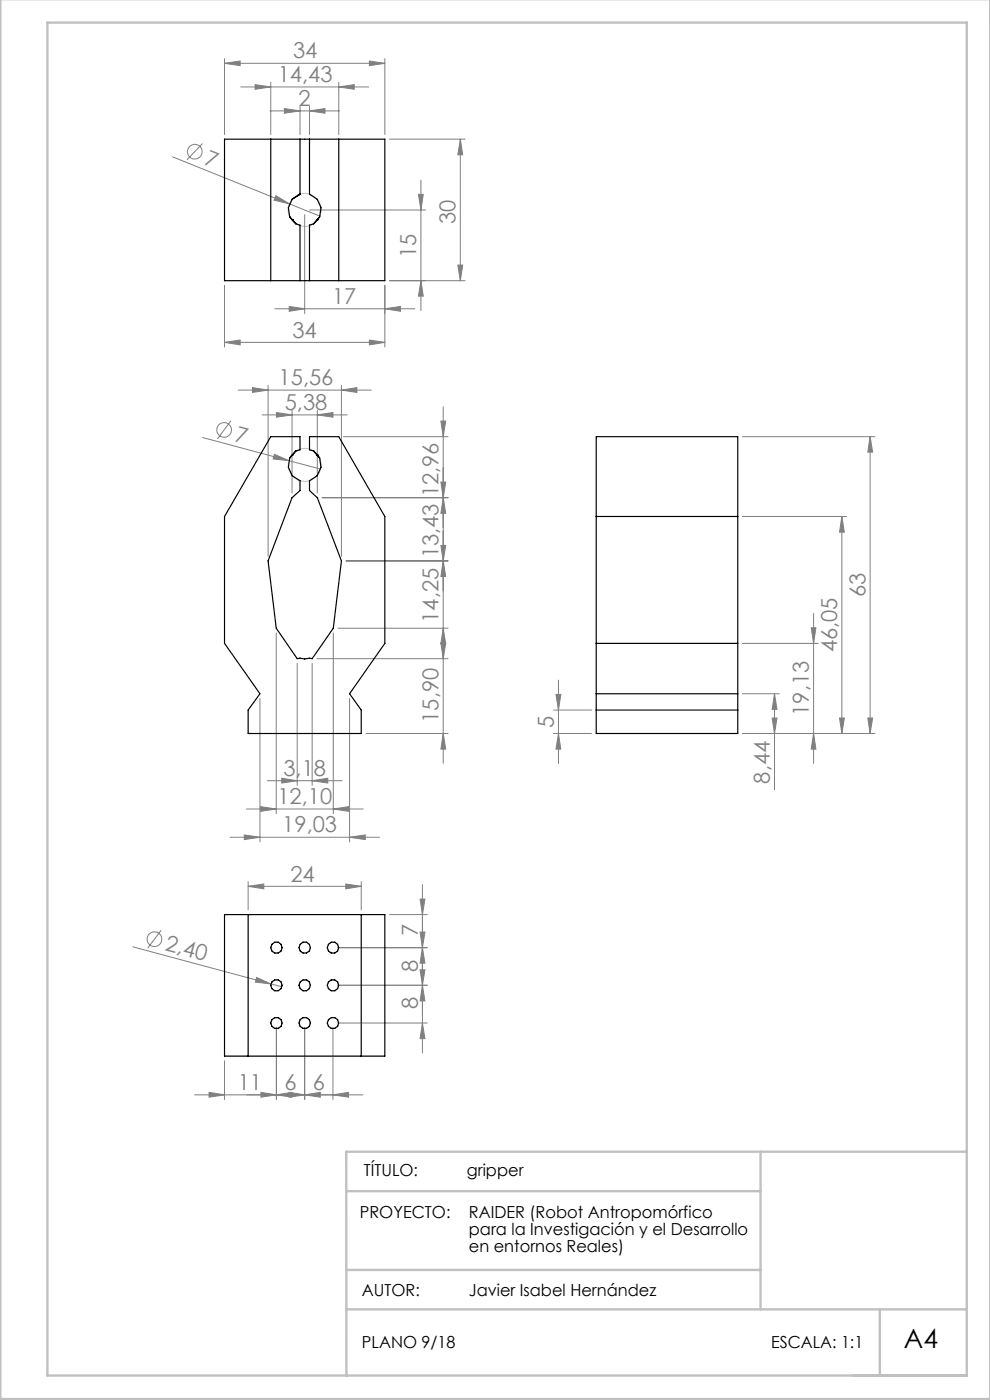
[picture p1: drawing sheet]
<svg xmlns="http://www.w3.org/2000/svg" width="210mm" height="297mm" viewBox="0 0 210 297" stroke-linecap="round" stroke-linejoin="round" font-family="sans-serif">
<g fill="none" stroke="#808080" stroke-width=".21">
<path d="M47.6 13.4l3.3-.5v1zM47.6 12.4v16.1M47.6 13.4h34M51.1 18.4h27.1M54.1 18l3.3 .4-3.3 .5zM57.4 17.5v11M71.9 18.4l3.2-.4v.9zM71.9 17.5v11M78.4 12.9l3.2 .5-3.2 .5zM81.6 12.4v16.1M36.6 33.3l24.8 9.9M43 30.4l-3.3 3.5"/>
<path d="M57.3 23.5h14.7M60.3 23l3.3 .5-3.3 .5zM63.6 22.5v6M65.7 23.5l3.2-.5v1zM65.7 22.5v6M82.6 29.5h16M89.3 38.2v27.7M97.6 29.5l.5 3.3h-1zM97.6 29.5v30M58.5 41.5l2.9 1.7-3.3-.7zM61.4 43.2l6.5 2.7M64.6 45.5v21"/>
<path d="M65.7 44.6h24.6M82.6 59.5h16M88.8 41.2h1l-.5 3.4zM89.3 59.5l.5 3.3h-1zM97.1 56.2h1l-.5 3.3zM47.6 72.6l3.3-.5v1.1zM47.6 60.5v13.1M47.6 72.6h34M58.3 65.5h29.7M61.3 65l3.3 .5-3.3 .5zM78.4 72.1l3.2 .5-3.2 .6zM81.6 65.5l3.3-.5v1z"/>
<path d="M81.6 60.5v13.1M43 92.8l18.2 4.9M49 89.3l-2.9 3.8M50.5 82.8h28.3M53.6 82.2l3.3 .6-3.3 .5zM55.6 88h18.1M56.9 81.7v36.3M58.2 96.4l3 1.3-3.3-.3zM58.6 87.5l3.3 .5-3.3 .5zM61.2 97.7l6.8 1.8M61.9 87v17.6M67.3 88l3.3-.5v1z"/>
<path d="M67.3 87v17.6M72.4 82.8l3.3-.6v1.1zM72.4 81.7v36.3M72.8 92.6h22.2M93.5 89.3h1l-.5 3.3zM94 86.3v75.7M157.5 92.6h28.1M184.6 92.6l.5 3.3h-1zM184.6 92.6v63M68.3 105.6h26.7M73.4 119h21.6M93.5 102.3h1l-.5 3.3z"/>
<path d="M93.5 115.7h1l-.5 3.3zM94 105.6l.5 3.3h-1zM94 119l.5 3.3h-1zM157.5 109.6h22.1M178.6 109.6v46M178.6 109.6l.5 3.3h-1zM58.6 134.3v38.3M67.2 139.7h27.8M70.7 134.3v38.3M71.7 133.3h23.3M93.5 136.4h1l-.5 3.3zM94 133.3l.5 3.3h-1z"/>
<path d="M157.5 136.5h16.1M172.1 133.2h1l-.5 3.3zM172.6 130.1v31.9M55.1 148.2v30.4M63 140.7v25.9M66.2 140.7v25.9M74.2 148.2v30.4M77.6 155.6h17.4M94 155.6l.5 3.3h-1zM117.4 155.6h8.1M117.4 150.6h8.1M117.9 147.3h1.1l-.5 3.3z"/>
<path d="M118.5 155.6l.5 3.3h-1.1zM118.5 144.3v17.7M157.5 155.6h28.1M157.5 147.2h7.8M163.8 152.3h1l-.5 3.3zM164.3 147.2v20.3M164.3 147.2l.5 3.3h-1zM172.6 155.6l.5 3.3h-1zM178.1 152.3h1l-.5 3.3zM184.1 152.3h1l-.5 3.3zM48.8 177.6h31.7M51.8 177.1l3.3 .5-3.3 .5z"/>
<path d="M52.2 171.6h24.8M55.3 171.1l3.3 .5-3.3 .5zM56.7 165.6h15.9M59.8 165.1l3.2 .5-3.2 .5zM66.2 165.6l3.3-.5v1zM70.7 171.6l3.3-.5v1zM74.2 177.6l3.3-.5v1zM34.2 197.3l-2.9 3.9M52.6 188l3.4-.5v1.1zM52.6 187v6M52.6 188h24M73.3 187.5l3.3 .5-3.3 .6z"/>
<path d="M76.6 187v6M82.6 194h8M89.1 190.7h1l-.5 3.3zM89.1 197.7h1l-.5 3.3zM89.6 187.7v35.7M28.2 200.9l29.3 7.8M54.4 207.4l3.1 1.3-3.3-.4zM57.5 208.7l2.3 .6M58.6 218v15.3M64.6 218v15.3M70.6 218v15.3M71.6 209h19"/>
<path d="M71.6 217h19M89.1 205.7h1l-.5 3.3zM89.6 217l.5 3.3h-1zM89.6 201l.5 3.3h-1zM89.6 209l.5 3.3h-1zM90.6 201h-19M41.3 232.3h35.7M44.3 231.7l3.3 .6-3.3 .5zM47.6 225v8.3M55.4 231.7l3.2 .6-3.2 .5zM58.6 232.3l3.3-.6v1.1zM61.3 231.7l3.3 .6-3.3 .5z"/>
<path d="M64.6 232.3l3.3-.6v1.1zM70.6 232.3l3.3-.6v1.1z"/>
<circle cx="41.3" cy="32.2" r="1.56"/>
<circle cx="47.5" cy="91.2" r="1.56"/>
<circle cx="32.7" cy="199.2" r="1.56"/>
</g>
<g fill="none" stroke="#c0c0c0" stroke-width=".21">
<circle cx="64.6" cy="44.5" r="3.5"/>
<circle cx="64.6" cy="98.6" r="3.5"/>
<circle cx="58.6" cy="209" r="1.2"/>
<circle cx="58.6" cy="217" r="1.2"/>
<circle cx="58.6" cy="201" r="1.2"/>
<circle cx="64.6" cy="217" r="1.2"/>
<circle cx="64.6" cy="201" r="1.2"/>
<circle cx="64.6" cy="209" r="1.2"/>
<circle cx="70.6" cy="209" r="1.2"/>
<circle cx="70.6" cy="217" r="1.2"/>
<circle cx="70.6" cy="201" r="1.2"/>
</g>
<path d="M.1 -.1v296.9h209.9v-296.9M10.1 4.8h195v287h-195zM73.4 252.7h87.9M161.3 244.3v33.5M205.1 244.3h-131.7l.1 47.6M73.4 277.8h131.7M73.4 269.4h87.9M186.6 277.8v14" fill="none" stroke="#c0c0c0" stroke-width=".5"/>
<g fill="#808080">
<path d="M58.5 41.5l2.9 1.7-3.3-.7z"/>
<path d="M54.4 207.4l3.1 1.3-3.3-.4z"/>
<path d="M58.2 96.4l3 1.3-3.3-.3z"/>
<path d="M61.3 65l3.3 .5-3.3 .5zM81.6 65.5l3.3-.5v1zM44.3 231.7l3.3 .6-3.3 .5zM58.6 232.3l3.3-.6v1.1z"/>
<path d="M61.3 231.7l3.3 .6-3.3 .5zM70.6 232.3l3.3-.6v1.1z"/>
<path d="M55.4 231.7l3.2 .6-3.2 .5zM64.6 232.3l3.3-.6v1.1z"/>
<path d="M89.1 205.7h1l-.5 3.3zM89.6 217l.5 3.3h-1z"/>
<path d="M89.1 190.7h1l-.5 3.3zM89.6 201l.5 3.3h-1z"/>
<path d="M88.8 41.2h1l-.5 3.4zM89.3 59.5l.5 3.3h-1z"/>
<path d="M89.1 197.7h1l-.5 3.3zM89.6 209l.5 3.3h-1z"/>
<path d="M60.3 23l3.3 .5-3.3 .5zM65.7 23.5l3.2-.5v1zM54.1 18l3.3 .4-3.3 .5zM71.9 18.4l3.2-.4v.9zM47.6 13.4l3.3-.5v1zM78.4 12.9l3.2 .5-3.2 .5z"/>
<path d="M52.6 188l3.4-.5v1.1zM73.3 187.5l3.3 .5-3.3 .6z"/>
<path d="M53.6 82.2l3.3 .6-3.3 .5zM72.4 82.8l3.3-.6v1.1z"/>
<path d="M58.6 87.5l3.3 .5-3.3 .5zM67.3 88l3.3-.5v1z"/>
<path d="M163.8 152.3h1l-.5 3.3zM164.3 147.2l.5 3.3h-1z"/>
<path d="M97.1 56.2h1l-.5 3.3zM97.6 29.5l.5 3.3h-1zM118.5 155.6l.5 3.3h-1.1zM117.9 147.3h1.1l-.5 3.3z"/>
<path d="M178.1 152.3h1l-.5 3.3zM178.6 109.6l.5 3.3h-1z"/>
<path d="M172.6 155.6l.5 3.3h-1zM172.1 133.2h1l-.5 3.3z"/>
<path d="M93.5 89.3h1l-.5 3.3zM94 105.6l.5 3.3h-1zM93.5 102.3h1l-.5 3.3zM94 119l.5 3.3h-1zM93.5 115.7h1l-.5 3.3zM94 133.3l.5 3.3h-1zM93.5 136.4h1l-.5 3.3zM94 155.6l.5 3.3h-1zM184.6 92.6l.5 3.3h-1zM184.1 152.3h1l-.5 3.3z"/>
<path d="M51.8 177.1l3.3 .5-3.3 .5zM74.2 177.6l3.3-.5v1z"/>
<path d="M55.3 171.1l3.3 .5-3.3 .5zM70.7 171.6l3.3-.5v1z"/>
<path d="M59.8 165.1l3.2 .5-3.2 .5zM66.2 165.6l3.3-.5v1z"/>
<path d="M47.6 72.6l3.3-.5v1.1zM78.4 72.1l3.2 .5-3.2 .6z"/>
</g>
<g fill="none" stroke="#000" stroke-width=".25">
<path d="M47.6 29.5h34v30h-34zM57.4 29.5v30M63.6 29.5v11.7M65.7 29.5v11.7l1.6 1.1 .8 1.8-.3 1.9M71.9 29.5v30M62 46.6h.1M62 42.3l-.8 1.8 .3 1.9 1.3 1.5 .8 .3v11.7M63.6 41.2l-1.6 1.1M63.6 41.2l-.5 .3M66.5 47.5l-.8 .3v11.7M67.3 46.6h.1M67.3 46.6l-.8 .9"/>
<path d="M67.8 46l-1.3 1.5M67.8 46l-.5 .6M62 96.6h.1M66.5 95.7l-.8-.3v-2.8h6.2l9.7 17v26.9l-7.4 10.7 2.4 3.4v5h-24v-5l2.5-3.4-7.5-10.7v-26.9l9.8-17h6.2v2.8l-.8 .3a3.5 3.5 0 0 0-1.6 3.4 3.5 3.5 0 0 0 2.4 2.9v2.1l-1.7 1.5-5 13.4 1.7 14.3 4.4 6.4h3.2l4.5-6.4 1.7-14.3-5.1-13.4-1.6-1.5v-2.1l1.6-1.1 .8-1.8-.3-1.9M66.5 95.7l1.3 1.5M66.5 95.7l.8 .9M67.3 96.6h.1M67.3 96.6l.5 .6M126.5 92.6h30v63h-30zM126.5 109.6h30M126.5 136.5h30M126.5 147.2h30"/>
<path d="M126.5 150.6h30M47.6 194h34v30h-34zM52.6 194v30M76.6 194v30"/>
<circle cx="58.6" cy="209" r="1.2"/>
<circle cx="58.6" cy="201" r="1.2"/>
<circle cx="58.6" cy="217" r="1.19"/>
<circle cx="64.6" cy="217" r="1.19"/>
<circle cx="64.6" cy="201" r="1.21"/>
<circle cx="64.6" cy="209" r="1.2"/>
<circle cx="70.6" cy="209" r="1.2"/>
<circle cx="70.6" cy="201" r="1.2"/>
<circle cx="70.6" cy="217" r="1.19"/>
</g>
<text font-size="5.6" x="191.7" y="286">A4</text>
<g font-size="4.7" fill="#808080">
<text x="58.9" y="17.4">14,43</text>
<text x="62.2" y="12.4">34</text>
<text x="63.3" y="22.5">2</text>
<text x="43.1" y="34.7" transform="rotate(22 43.1 34.7)">7</text>
<text x="96.6" y="47.6" transform="rotate(-90 96.6 47.6)">30</text>
<text x="88.3" y="54.7" transform="rotate(-90 88.3 54.7)">15</text>
<text x="70.4" y="64.5">17</text>
<text x="62" y="71.6">34</text>
<text x="59.1" y="81.7">15,56</text>
<text x="60.4" y="87">5,38</text>
<text x="49.6" y="93.5" transform="rotate(15 49.6 93.5)">7</text>
<text x="93" y="105.5" transform="rotate(-90 93 105.5)">12,96</text>
<text x="93" y="118.5" transform="rotate(-90 93 118.5)">13,43</text>
<text x="183.6" y="126.7" transform="rotate(-90 183.6 126.7)">63</text>
<text x="93" y="132.1" transform="rotate(-90 93 132.1)">14,25</text>
<text x="177.6" y="138.4" transform="rotate(-90 177.6 138.4)">46,05</text>
<text x="93" y="153.3" transform="rotate(-90 93 153.3)">15,90</text>
<text x="117.5" y="154.3" transform="rotate(-90 117.5 154.3)">5</text>
<text x="171.6" y="151.9" transform="rotate(-90 171.6 151.9)">19,13</text>
<text x="60.1" y="164.6">3,18</text>
<text x="163.3" y="166.2" transform="rotate(-90 163.3 166.2)">8,44</text>
<text x="58.8" y="170.6">12,10</text>
<text x="59.9" y="176.6">19,03</text>
<text x="61.6" y="187">24</text>
<text x="34.8" y="201.5" transform="rotate(15 34.8 201.5)">2,40</text>
<text x="88.6" y="198.5" transform="rotate(-90 88.6 198.5)">7</text>
<text x="88.6" y="206.3" transform="rotate(-90 88.6 206.3)">8</text>
<text x="88.6" y="214.1" transform="rotate(-90 88.6 214.1)">8</text>
<text x="50.4" y="231.2">11</text>
<text x="60.4" y="231.2">6</text>
<text x="66.4" y="231.2">6</text>
</g>
<g font-size="3.5">
<text x="77.2" y="249.5">TÍTULO:</text>
<text x="99" y="249.5">gripper</text>
<text x="76.3" y="258.4">PROYECTO:</text>
<text x="99.5" y="258.4">RAIDER (Robot Antropomórfico</text>
<text x="99.5" y="262">para la Investigación y el Desarrollo</text>
<text x="99.5" y="265.5">en entornos Reales)</text>
<text x="76.8" y="274.9">AUTOR:</text>
<text x="99.5" y="274.9">Javier Isabel Hernández</text>
<text x="76.8" y="286">PLANO 9/18</text>
<text x="163.6" y="286">ESCALA: 1:1</text>
</g>
</svg>
